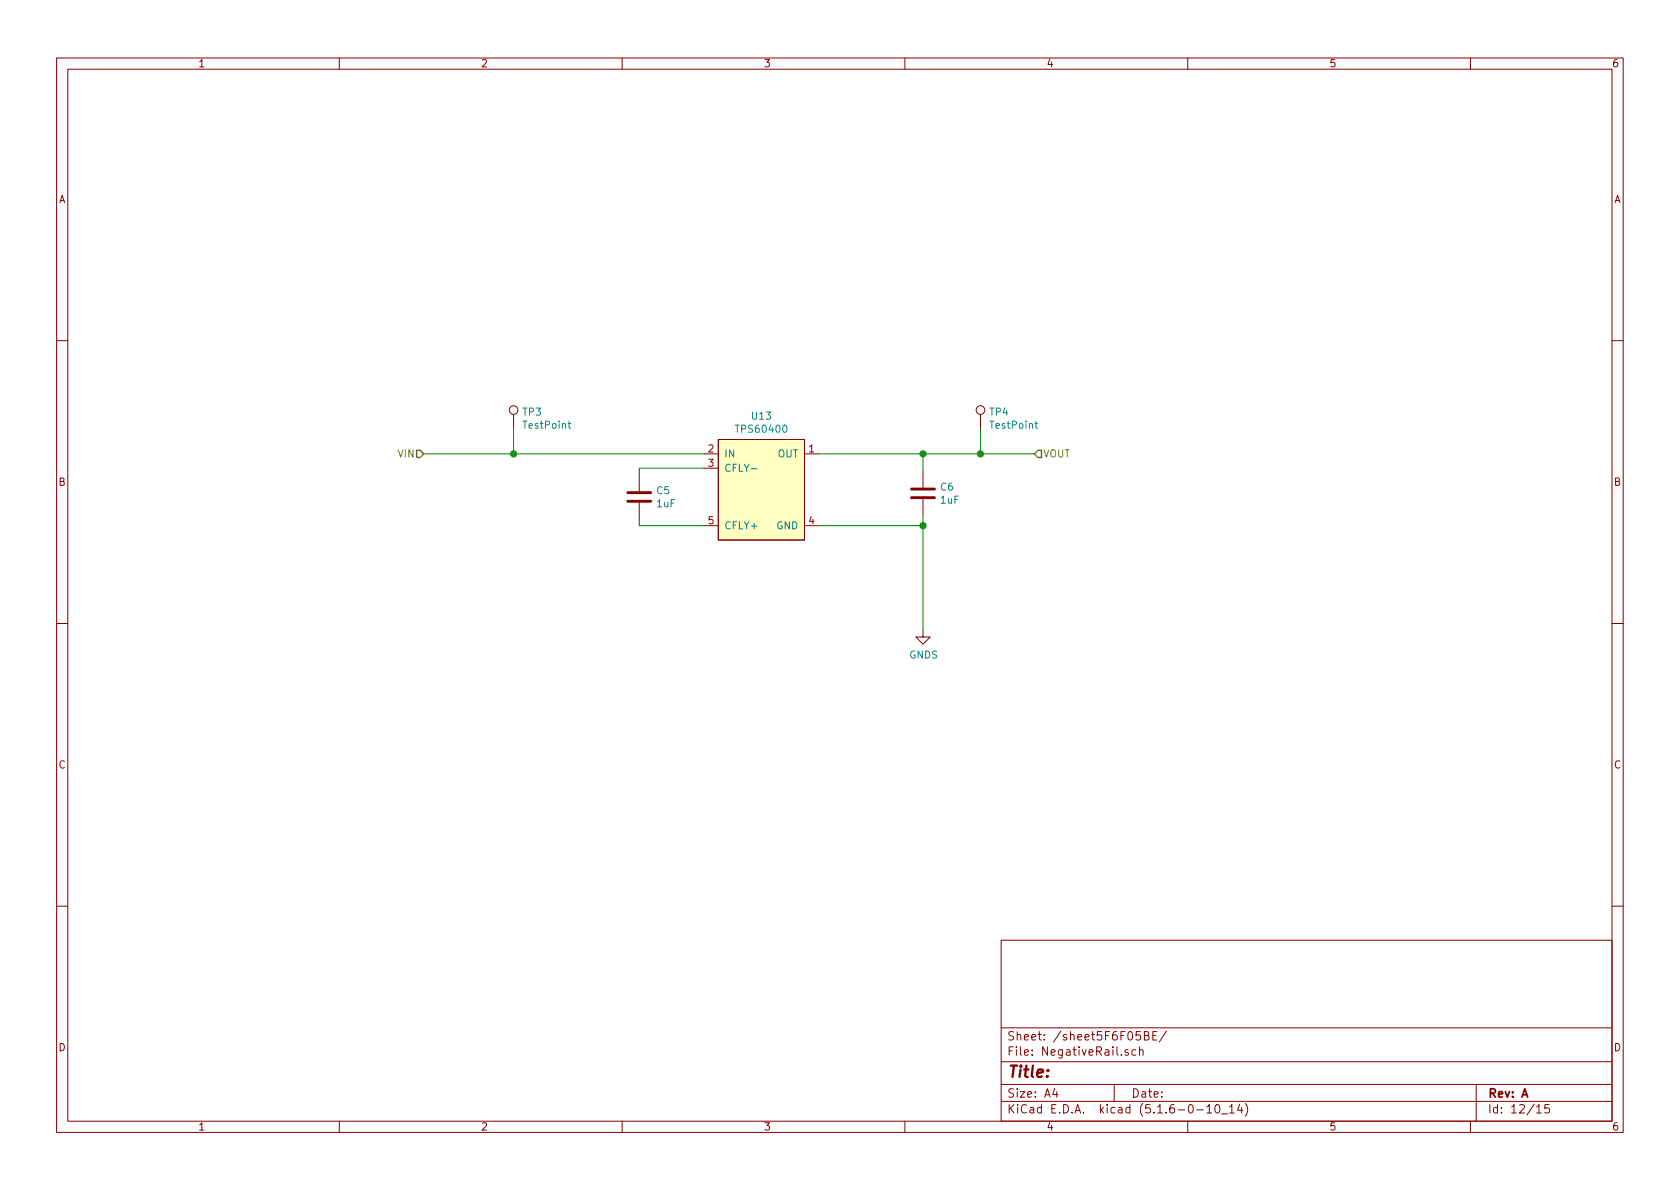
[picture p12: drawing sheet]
<svg xmlns="http://www.w3.org/2000/svg" width="297mm" height="210mm" viewBox="0 0 297 210" stroke-linecap="round" stroke-linejoin="round" font-family="sans-serif">
<g fill="none" stroke="#840000" stroke-width=".18">
<path d="M10 10.3h277v189.9h-277zM12 12.2h273v186.1h-273zM60 10.3v1.9M110 10.3v1.9M160 10.3v1.9M210 10.3v1.9M260 10.3v1.9M10 60.2h2M90.8 73.3v2.5M127 77.7h15.2v17.8h-15.2zM173.4 73.3v2.5M285 60.2h2"/>
<path d="M113 84.1v2.8M113 88.9v2.8M124.5 80.3h2.5M124.5 82.8h2.5M124.5 93h2.5M142.2 80.3h2.6M142.2 93h2.6M163.2 83.4v2.8M163.2 88.3v2.8M10 110.3h2M163.2 111.4v1.2h1.3l-1.3 1.3-1.3-1.3h1.3M285 110.3h2"/>
<path d="M10 160.2h2M177 166.3h108v32h-108zM285 160.2h2M60 198.3v1.9M110 198.3v1.9M160 198.3v1.9M177 194.8h108M177 191.8h108M177 187.8h108M177 181.8h108M186.5 192.5l-.4 1h1M186.8 193v1"/>
<path d="M197 191.8v3M199.5 185.7l-.4-.1-.2 .2 .1 .2 .5 .2v.3h-.6M200.8 185.7l-.4-.1-.3 .3 .1 .6 .2 .1 .4-.1M201.5 185.7l.2-.1 .4 .1v.9M201.5 185.1v1.5M201.6 182.4h-.7l-.1 .7 .2-.1 .5 .1 .2 .2-.1 .5-.2 .1-.6-.1M202.3 183.1l.7-.1v-.4l-.2-.2h-.5v1.5h.6l.2-.1 .1-.4-.2-.2-.2-.1M203.8 183.1h.5M204.5 182.4h-.7v1.5h.7M206.2 182.3l-1.2 2M210 198.3v1.9M211.6 196.3h1.2"/>
<path d="M213.4 195.8l.4-.5v1.5M213.4 196.8h.8M215 195.4l.3-.1a.94 .94 0 0 1 0 1.5 .8 .8 0 0 1-.6-.6 .8 .8 0 0 1 .3-.8zM216 197h1.1M217.4 195.8l.4-.5v1.5M217.4 196.8h.8M219.2 195.2l-.4 1.1h.9M219.5 195.8v1M220.2 195.1a1.71 1.71 0 0 1 0 2.3M260 198.3v1.9M261 191.8v6.5M271.7 195.8l.4-.5v1.5"/>
<path d="M271.7 196.8h.8M273.9 195.3h-.7l-.1 .7 .2-.1 .5 .1 .2 .2-.1 .5-.2 .1-.6-.1"/>
<circle cx="90.8" cy="72.5" r=".76"/>
<circle cx="173.4" cy="72.5" r=".76"/>
</g>
<path d="M127 77.7h15.2v17.8h-15.2z" fill="#ffffc2" stroke="#ffffc2" stroke-width=".18"/>
<path d="M100.4 74.9h.5M100.6 74.5v1.1l.3 .1M183 74.9h.5M183.2 74.5v1.1l.3 .1M132.9 82.9h.9" fill="none" stroke="#008484" stroke-width=".18"/>
<path d="M111 88.6h4.1M111 87.1h4.1M161.2 88h4M161.2 86.5h4" fill="none" stroke="#840000" stroke-width=".51"/>
<path d="M90.8 75.8v4.5M173.4 75.8v4.5M74.9 80.3h49.6M113 91.7v1.3h11.5M124.5 82.8h-11.5v1.3M144.8 93h18.4M144.8 80.3h38.1M163.2 80.3v3.1M163.2 91.1v20.3" fill="none" stroke="#008400" stroke-width=".18"/>
<path d="M73.7 79.6h.6l.6 .7-.6 .6h-.6zM183.5 79.6h.6v1.3h-.6l-.6-.6z" fill="none" stroke="#848400" stroke-width=".25"/>
<g fill="#008400" stroke="#008400" stroke-width=".25">
<circle cx="163.2" cy="80.3" r=".51"/>
<circle cx="163.2" cy="93" r=".51"/>
<circle cx="90.8" cy="80.3" r=".51"/>
<circle cx="173.4" cy="80.3" r=".51"/>
</g>
<text font-size="2.8" fill="#840000" x="178" y="190.5">Title:</text>
<g font-size="2.1" fill="#840000">
<text x="178" y="184">Sheet: /sheet5F6F05BE/</text>
<text x="178" y="186.7">File: NegativeRail.sch</text>
<text x="178" y="196.9">KiCad E.D.A. kicad (5.1.6-0-10_14)</text>
<text x="178" y="194.1">Size: A4</text>
<text x="200" y="194.1">Date:</text>
<text x="263" y="194.1">Rev: A</text>
<text x="263" y="196.9">Id: 12/15</text>
</g>
<g font-size="1.8" fill="#840000">
<text x="35" y="11.9">1</text>
<text x="85" y="11.9">2</text>
<text x="135" y="11.9">3</text>
<text x="185" y="11.9">4</text>
<text x="235" y="11.9">5</text>
<text x="285" y="11.9">6</text>
<text x="10.4" y="35.9">A</text>
<text x="285.4" y="35.9">A</text>
<text x="125.2" y="80">2</text>
<text x="125.2" y="82.5">3</text>
<text x="143" y="80">1</text>
<text x="10.4" y="85.9">B</text>
<text x="285.4" y="85.9">B</text>
<text x="125.2" y="92.7">5</text>
<text x="143" y="92.7">4</text>
<text x="10.4" y="135.9">C</text>
<text x="285.4" y="135.9">C</text>
<text x="10.4" y="185.9">D</text>
<text x="285.4" y="185.9">D</text>
<text x="35" y="199.9">1</text>
<text x="85" y="199.9">2</text>
<text x="135" y="199.9">3</text>
<text x="185" y="199.9">4</text>
<text x="235" y="199.9">5</text>
<text x="285" y="199.9">6</text>
</g>
<g font-size="1.8" fill="#008484">
<text x="92.5" y="73.5">TP3</text>
<text x="92.7" y="75.8">TestPoint</text>
<text x="130.5" y="76.5">TPS60400</text>
<text x="133" y="74.2">U13</text>
<text x="175" y="73.5">TP4</text>
<text x="175.2" y="75.8">TestPoint</text>
<text x="128" y="80.9">IN</text>
<text x="128" y="83.4">CFLY-</text>
<text x="137.5" y="80.9">OUT</text>
<text x="116.2" y="87.4">C5</text>
<text x="116.2" y="89.7">1uF</text>
<text x="166.3" y="86.8">C6</text>
<text x="166.3" y="89.1">1uF</text>
<text x="128" y="93.6">CFLY+</text>
<text x="137.3" y="93.6">GND</text>
<text x="160.8" y="116.5">GNDS</text>
</g>
<g font-size="1.8" fill="#848400">
<text x="70.5" y="80.9">VIN</text>
<text x="184.4" y="80.9">VOUT</text>
</g>
</svg>
